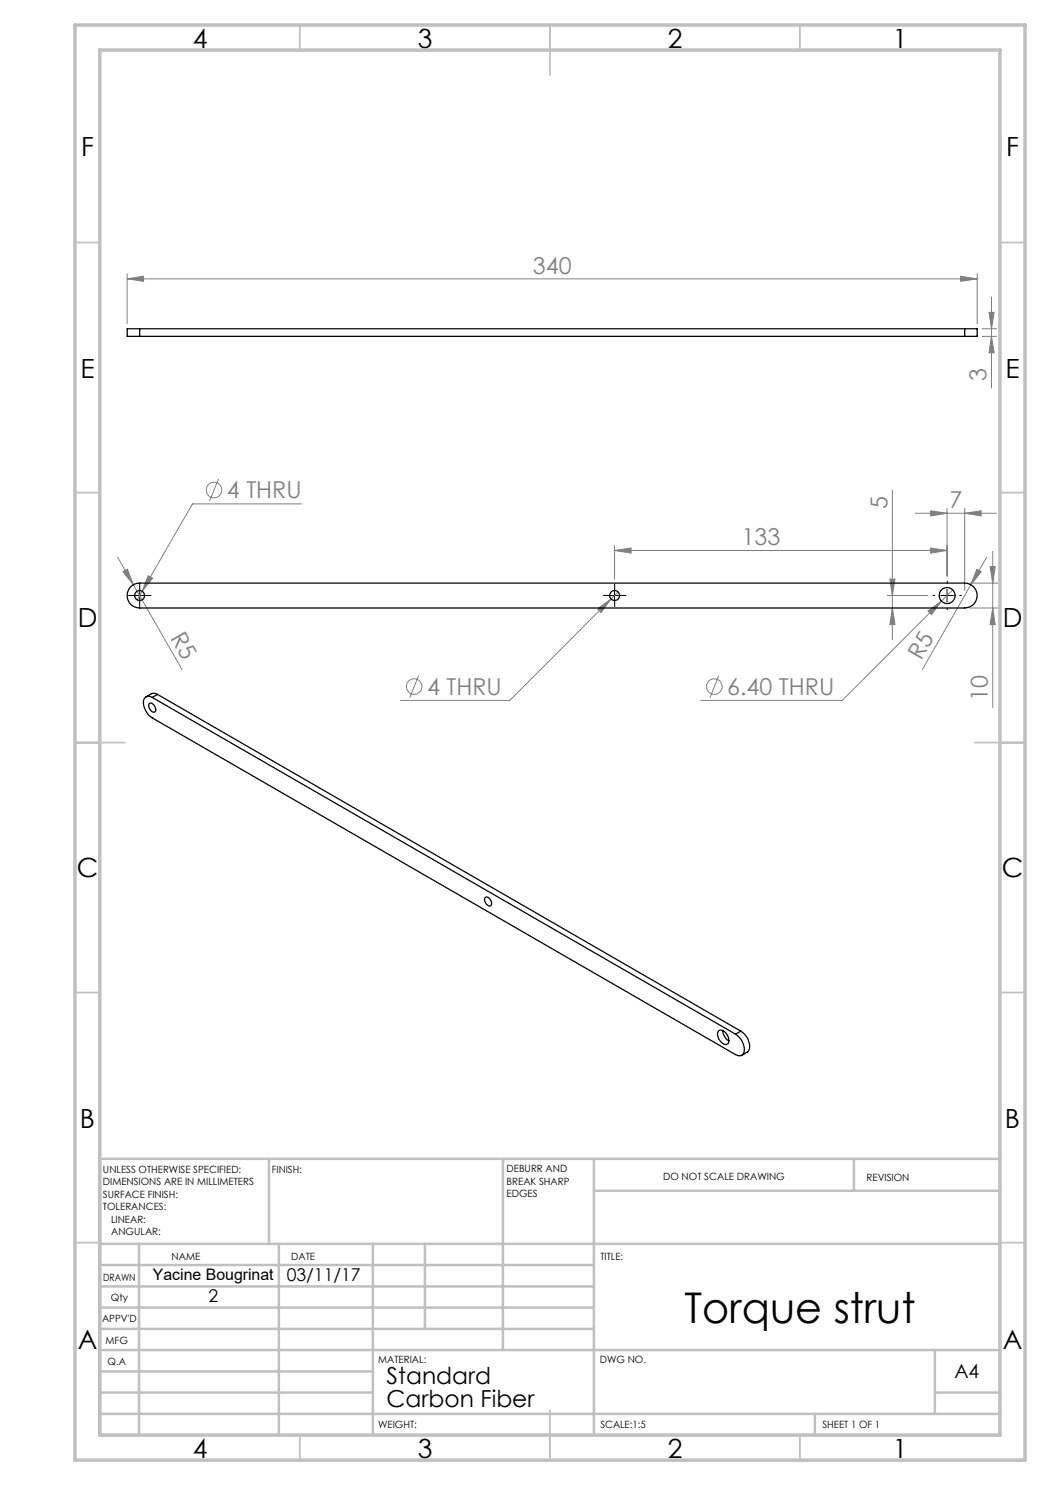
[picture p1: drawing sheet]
<svg xmlns="http://www.w3.org/2000/svg" width="210mm" height="297mm" viewBox="0 0 210 297" stroke-linecap="round" stroke-linejoin="round" font-family="sans-serif">
<g fill="none" stroke="#808080" stroke-width=".2">
<path d="M25.4 55.8l3.3-.6v1.1zM25.4 54.7v10.1M25.4 55.8h170M192.1 55.2l3.3 .6-3.3 .5zM195.4 54.7v10.1M198.3 59.4v18.2M196.4 65.8h2.9M196.4 67.3h2.9M197.8 62.5h1l-.5 3.3zM198.3 67.3l.5 3.3h-1zM43.7 95.8l-1.8 4.4M178.5 98v29.9"/>
<path d="M23.5 111.4l3.2 5.5M24.6 114.3l.9-.5 1.2 3.1zM26.7 116.9l9.7 17M28.4 118.2l-1 1.8M29.6 115.1l.9 .5-2.1 2.6zM60.3 100.8h-21.8l-10.1 17.4M122.2 119.8l-20.2 20.3h-21.9M122.9 110.1l3.3-.5v1zM122.9 109.1v6.7M122.9 110.1h66.5M123.6 118.4l-1.4 1.4M177.5 119.1h8.1"/>
<path d="M178 115.8h1l-.5 3.3zM183.1 102.7h16.2M186.1 102.2l3.3 .5-3.3 .5zM186.1 109.6l3.3 .5-3.3 .5zM189.4 101.7v13.5M190.6 118l-2.3 2.2M192.9 102.7l3.3-.5v1zM192.9 101.7v16.4M193.9 116.6h5.6M194.2 116.9l-9.7 17M195.4 113.8l.9 .5-2.1 2.6zM197.3 111.4l-3.1 5.5"/>
<path d="M198 113.3h1l-.5 3.3zM198.5 110.3v31.2M83.7 135.1l-1.7 4.5M119.5 121.8l2.7-2-2 2.7zM143.8 135.1l-1.8 4.5M178.5 121.6l.5 3.3h-1zM185.6 122.2l2.7-2-2 2.7zM188.3 120.2l-19.8 19.9h-28.3M193.9 121.6h5.6M198.5 121.6l.5 3.3h-1z"/>
<circle cx="42.8" cy="98" r="1.56"/>
<circle cx="82.8" cy="137.3" r="1.55"/>
<circle cx="142.9" cy="137.3" r="1.55"/>
</g>
<path d="M26.7 119.1h-1M27.9 117.8v-1M29.2 119.1h1M121.7 119.1h-1M122.9 117.8v-1M124.2 119.1h1M186.9 119.1h-.3M189.4 116.6v-.4M191.9 119.1h.4M27.9 120.3v1M122.9 120.3v1M189.4 121.6v.3" fill="none" stroke="#000" stroke-width=".2" stroke-dasharray="15.2 1.3 1.3 1.3"/>
<path d="M26.7 119.1h2.5M27.9 117.9v2.5M121.7 119.1h2.5M122.9 117.9v2.5M188.2 119.1h2.5M189.4 117.9v2.5" fill="none" stroke="#000" stroke-width=".2"/>
<g fill="none" stroke="#c0c0c0" stroke-width=".35">
<path d="M60 5v5M110 5v10M160 5v5M15 48.5h5M200 48.5h5M15 98.5h5M200 98.5h5M15 148.5h10M195 148.5h10M15 198.5h5M200 198.5h5M15 248.5h5"/>
<path d="M200 248.5h5M60 287v5M110 282v10M160 287v5"/>
</g>
<g fill="none" stroke="#c0c0c0" stroke-width=".5">
<path d="M53.8 231.8v17M100.6 231.8v38.2M118.8 231.8v55.2M118.8 238.2h81.2M170.8 231.8v6.4M200 231.8h-180v55.2M20 248.8h180M20 257.3h98.8M20 253h98.8M27.8 248.8v38.2M55.8 248.8v38.2M74.6 248.8v38.2"/>
<path d="M85 248.8v17M20 265.8h98.8M20 261.5h98.8M20 278.5h54.6M20 274.3h54.6M20 270h180M187 278.5h13M187 270v12.8M20 282.8h180M163 282.8v4.2"/>
</g>
<path d="M15 5h190v287h-190zM20 10h180v277h-180z" fill="none" stroke="#c0c0c0" stroke-width=".7"/>
<g fill="#808080">
<path d="M195.4 113.8l.9 .5-2.1 2.6z"/>
<path d="M24.6 114.3l.9-.5 1.2 3.1z"/>
<path d="M192.1 55.2l3.3 .6-3.3 .5zM25.4 55.8l3.3-.6v1.1z"/>
<path d="M185.6 122.2l.7 .7 2-2.7zM119.5 121.8l.7 .7 2-2.7zM29.6 115.1l-1.2 3.1 2.1-2.6zM186.1 102.2l3.3 .5-3.3 .5zM192.9 102.7l3.3-.5v1zM122.9 110.1l3.3-.5v1zM186.1 109.6l3.3 .5-3.3 .5z"/>
<path d="M198 113.3h1l-.5 3.3zM198.5 121.6l.5 3.3h-1zM178 115.8h1l-.5 3.3zM178.5 121.6l.5 3.3h-1zM197.8 62.5h1l-.5 3.3zM198.3 67.3l.5 3.3h-1z"/>
</g>
<g fill="none" stroke="#000" stroke-width=".25">
<path d="M27.9 65.8h-2.5v1.5h2.5M27.9 65.8v1.5M27.9 67.3h165M27.9 65.8h165M192.9 65.8h2.5v1.5h-2.5M192.9 65.8v1.5M26 117.5a2.63 2.63 0 0 1 1.9-.9h165a2.49 2.49 0 0 1 2.5 2.5 2.49 2.49 0 0 1-2.5 2.5h-165a2.51 2.51 0 0 1-2.2-1.4 2.51 2.51 0 0 1 .3-2.7zM30.4 139.5a1.09 1.09 0 0 0-1.2-.1 1.09 1.09 0 0 0-.5 1.1 4 4 0 0 0 1.7 3.1l116.7 67.3a1.06 1.06 0 0 0 1.3 .2 1.06 1.06 0 0 0 .5-1.2l-.2-1a3.7 3.7 0 0 0-1.6-2.1M30.4 139.5l116.7 67.3M31.5 138.9a1.22 1.22 0 0 0-1.2-.2l-1.1 .7M31.5 138.9l-1.1 .6M31.5 138.9l116.7 67.3"/>
<path d="M29.9 140.7a1.14 1.14 0 0 1 1.1 1.7 1.14 1.14 0 0 1-1.1-1.7zM96.9 179.6l.2-.1a1.03 1.03 0 0 1 1.2 1.2l-.1 .4a1.18 1.18 0 0 1-1.3-1.5zM143.8 206.1a1.65 1.65 0 0 1 1.9 1.6 .76 .76 0 0 1-.1 1 .76 .76 0 0 1-1 0 2 2 0 0 1-.8-2.6zM144.6 206.1l.2 1 .5 .8 .5 .3M148.2 206.2a3.4 3.4 0 0 1 1.6 3.9l-.2 .3-1.2 .7M148.2 206.2l-1.1 .6"/>
<circle cx="27.9" cy="119.1" r="1"/>
<circle cx="122.9" cy="119.1" r="1"/>
<circle cx="189.4" cy="119.1" r="1.6"/>
</g>
<text font-size="8.5" x="136.9" y="264.5">Torque strut</text>
<g font-size="5.3">
<text x="38.5" y="9.5">4</text>
<text x="83.5" y="9.5">3</text>
<text x="133.6" y="9.5">2</text>
<text x="178.6" y="9.5">1</text>
<text x="16.2" y="31.3">F</text>
<text x="201.2" y="31.3">F</text>
<text x="16.1" y="75.5">E</text>
<text x="201.1" y="75.5">E</text>
<text x="15.5" y="125.5">D</text>
<text x="200.5" y="125.5">D</text>
<text x="15.4" y="175.5">C</text>
<text x="200.4" y="175.5">C</text>
<text x="16" y="225.5">B</text>
<text x="201" y="225.5">B</text>
<text x="15.5" y="269.8">A</text>
<text x="200.5" y="269.8">A</text>
<text x="38.5" y="291.5">4</text>
<text x="83.5" y="291.5">3</text>
<text x="133.6" y="291.5">2</text>
<text x="178.6" y="291.5">1</text>
</g>
<g font-size="4.7" fill="#808080">
<text x="106.6" y="54.7">340</text>
<text x="197.3" y="76.3" transform="rotate(-90 197.3 76.3)">3</text>
<text x="45.4" y="99.7">4 THRU</text>
<text x="177.5" y="101.9" transform="rotate(-90 177.5 101.9)">5</text>
<text x="189.9" y="101.6">7</text>
<text x="148.3" y="109.1">133</text>
<text x="33.9" y="127.6" transform="rotate(60 33.9 127.6)">R5</text>
<text x="184.2" y="132.3" transform="rotate(-60 184.2 132.3)">R5</text>
<text x="85.4" y="139">4 THRU</text>
<text x="145.5" y="139">6.40 THRU</text>
<text x="197.5" y="140.2" transform="rotate(-90 197.5 140.2)">10</text>
</g>
<g font-size="4.7">
<text x="77.3" y="276.8">Standard</text>
<text x="77.3" y="281.3">Carbon Fiber</text>
</g>
<text font-size="3.9" x="190.9" y="275.5">A4</text>
<g font-size="3.5">
<text x="57.3" y="256.2">03/11/17</text>
<text x="41.7" y="260.4">2</text>
</g>
<text font-size="3.2" x="30.6" y="256.1">Yacine Bougrinat</text>
<g font-size="2">
<text x="20.6" y="234.6">UNLESS OTHERWISE SPECIFIED:</text>
<text x="20.6" y="237.1">DIMENSIONS ARE IN MILLIMETERS</text>
<text x="20.6" y="239.6">SURFACE FINISH:</text>
<text x="54.4" y="234.6">FINISH:</text>
<text x="101.3" y="234.5">DEBURR AND</text>
<text x="101.3" y="237">BREAK SHARP</text>
<text x="101.3" y="239.5">EDGES</text>
<text x="132.6" y="236">DO NOT SCALE DRAWING</text>
<text x="173.3" y="236.2">REVISION</text>
<text x="20.6" y="242.1">TOLERANCES:</text>
<text x="22.2" y="244.6">LINEAR:</text>
<text x="22.2" y="247.1">ANGULAR:</text>
<text x="120.1" y="251.9">TITLE:</text>
<text x="20.6" y="256.1">DRAWN</text>
<text x="34.3" y="252">NAME</text>
<text x="58.2" y="252">DATE</text>
<text x="22.2" y="260.1">Qty</text>
<text x="20.4" y="264.4">APPV'D</text>
<text x="21.1" y="268.8">MFG</text>
<text x="21.5" y="273">Q.A</text>
<text x="75.6" y="272.5">MATERIAL:</text>
<text x="120" y="272.5">DWG NO.</text>
<text x="75.6" y="285.5">WEIGHT:</text>
<text x="120.1" y="285.6">SCALE:1:5</text>
<text x="164.5" y="285.6">SHEET 1 OF 1</text>
</g>
</svg>
